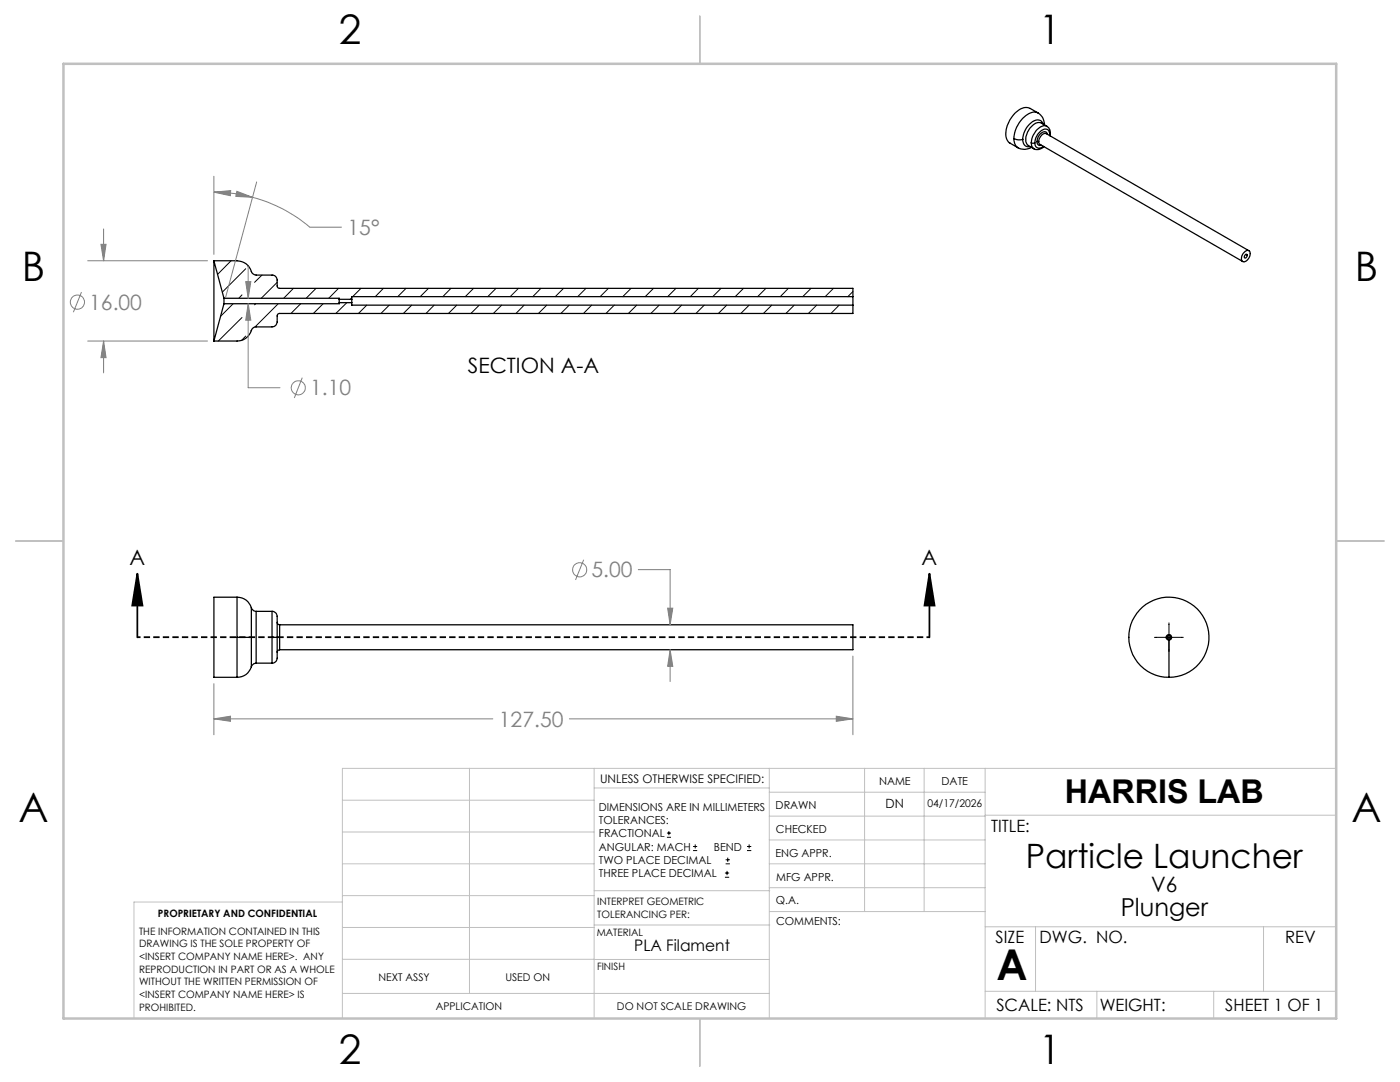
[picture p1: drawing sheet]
<svg xmlns="http://www.w3.org/2000/svg" width="279mm" height="216mm" viewBox="0 0 279 216" stroke-linecap="round" stroke-linejoin="round" font-family="sans-serif">
<g fill="none" stroke="#000" stroke-width=".25">
<path d="M202.4 27.7a2.28 2.28 0 0 0 1.7 .1M204.1 27.8a1.2 1.2 0 0 0 1.5 1.4M205.8 28.5h.7M205.8 28.5l.2 .7 .4 .5M205.8 29.4a2.56 2.56 0 0 1-2.6 .1M206.5 28.5a.95 .95 0 0 0 .6 1 .95 .95 0 0 0 1.1-.3M206.9 28.3h.4M206.9 28.3a.62 .62 0 0 0 .9 .7M207.2 22.5a2.69 2.69 0 0 1 1.3 2.4M207.2 22.5l-1.6-.9a2.87 2.87 0 0 0-3.3 1.3 5.3 5.3 0 0 0-1.4 4.9l.5 .7 1.8 1a2.01 2.01 0 0 1-.8-1.8M207.2 22.5a2.96 2.96 0 0 0-3.3 1.4 6.1 6.1 0 0 0-1.5 3.8M207.3 28.3l.1 .5 40.6 23.4"/>
<path d="M207.3 28.3a1.65 1.65 0 0 1 1.4-1.7l40.5 23.4M208.2 24.8a1.34 1.34 0 0 0-2.4-.3 4.5 4.5 0 0 0-1.7 3.3M208.3 29.3a1.69 1.69 0 0 1-1.9 .4M209 25.2a1.81 1.81 0 0 1 .6 1.9M209 25.2a2.19 2.19 0 0 0-2.6 1.5l-.4 .9-.2 .9M209 25.2l-1.2-.6a2.27 2.27 0 0 0-2.6 1.5 2.27 2.27 0 0 0 0 2.9l1.2 .7M209.1 26.8a.75 .75 0 0 0-.7-.5 .75 .75 0 0 0-.8 .4l-.4 .6-.3 1M209.5 27.1a.98 .98 0 0 0-.4-1.2 .98 .98 0 0 0-1.2 .1 3.5 3.5 0 0 0-1.4 2.5M42.7 52h4.6a3.2 3.2 0 0 1 3 2.5l.8 .4h3.2a1.02 1.02 0 0 1 1 1v1.3l.4 .3h114.5v1.7M42.7 52v16.1M42.7 52l2 7.5M44.7 59.5v1.1"/>
<path d="M44.7 59.5h23v.2M67.7 59.7v.7M67.7 59.7h2.5M70.2 59.7v.7M170.2 59.2v1.7M170.2 59.2h-100v.5M248.2 50.5a.76 .76 0 0 1 1.2-.3 1.58 1.58 0 0 1-1.4 2 1.24 1.24 0 0 1 .2-1.7zM248.6 50.8l.1-.1a.4 .4 0 0 1 .1 .5 .4 .4 0 0 1-.4 .2v-.3zM248.6 50.8l.3 .1M44.7 60.6l-2 7.5M67.7 60.4h2.5M67.7 60.4v.2h-23"/>
<path d="M70.2 60.4v.5h100M170.2 60.9v1.6h-114.5l-.4 .5v1.2a1.02 1.02 0 0 1-1 1h-3.2a1 1 0 0 0-.9 .7 2.98 2.98 0 0 1-2.9 2.2h-4.6M47.3 119.2a2.87 2.87 0 0 1 2.9 2.1M47.3 119.2h-4.6v15.9h4.6M47.3 119.2v8M47.3 127.2h2.9M47.3 127.2v7.9M50.2 133a2.87 2.87 0 0 1-2.9 2.1M50.2 121.3a1.14 1.14 0 0 0 .9 .7M50.2 127.2v5.8M50.2 121.3v5.9M51.1 132.3a1.14 1.14 0 0 0-.9 .7"/>
<path d="M51.1 122v10.3M51.1 122h3.2M51.1 132.3h3.2M54.3 122a1.24 1.24 0 0 1 1 1.6v3.6M54.3 127.2h1M54.3 127.2v5.1M54.3 122v5.2M55.3 127.2v3.8a1.12 1.12 0 0 1-1 1.3M55.3 124.2l.2 .3 .3 .2M55.3 127.2h.5M55.8 129.6l-.4 .3-.1 .3M55.8 124.7h114.4v4.9h-114.4"/>
<path d="M55.8 127.2v2.4M55.8 124.7v2.5M233.3 127.7v7.4"/>
<circle cx="233.3" cy="127.2" r=".55"/>
<circle cx="233.3" cy="127.2" r="8"/>
<circle cx="233.3" cy="127.2" r=".34"/>
</g>
<g fill="none" stroke="#000" stroke-width=".2">
<path d="M46.1 52l-2.7 2.8M48.3 58.8l-.6 .7M49 53.6l-4.6 4.7M49.6 53.1l-.1 .1M52.3 54.9l-1.5 1.4M55.3 56.3l-3.2 3.2M58.6 57.5l-2 2M63.1 57.5l-2 2M67.6 57.5l-2 2M70.2 59.4l-.3 .3M72 57.5l-1.6 1.7M76.5 57.5l-1.6 1.7"/>
<path d="M81 57.5l-1.6 1.7M85.5 57.5l-1.6 1.7M90 57.5l-1.6 1.7M94.5 57.5l-1.6 1.7M99 57.5l-1.7 1.7M103.5 57.5l-1.7 1.7M107.9 57.5l-1.6 1.7M112.5 57.5l-1.7 1.7M116.9 57.5l-1.6 1.7M121.4 57.5l-1.6 1.7M125.9 57.5l-1.6 1.7M130.4 57.5l-1.6 1.7"/>
<path d="M134.9 57.5l-1.7 1.7M139.4 57.5l-1.6 1.7M143.9 57.5l-1.7 1.7M148.4 57.5l-1.7 1.7M152.9 57.5l-1.7 1.7M157.3 57.5l-1.6 1.7M161.9 57.5l-1.7 1.7M166.3 57.5l-1.6 1.7M170.2 58.2l-1 1M46.5 60.6l-2.5 2.5M48.3 63.4l-4.7 4.7M49 67.1l-.8 .8"/>
<path d="M50.2 66l-.1 .1M51 60.6l-.2 .2M55.5 60.6l-4.6 4.7M60 60.6l-1.9 1.9M64.5 60.6l-2 1.9M69.2 60.4l-2.2 2.1M73.2 60.9l-1.7 1.6M77.7 60.9l-1.7 1.6M82.2 60.9l-1.7 1.6M86.6 60.9l-1.6 1.6M91.2 60.9l-1.7 1.6M95.6 60.9l-1.6 1.6"/>
<path d="M100.1 60.9l-1.6 1.6M104.6 60.9l-1.6 1.6M109.1 60.9l-1.6 1.6M113.6 60.9l-1.7 1.6M118.1 60.9l-1.6 1.6M122.6 60.9l-1.7 1.6M127.1 60.9l-1.7 1.6M131.6 60.9l-1.7 1.6M136 60.9l-1.6 1.6M140.5 60.9l-1.6 1.6M145 60.9l-1.6 1.6M149.5 60.9l-1.7 1.6"/>
<path d="M154 60.9l-1.6 1.6M158.5 60.9l-1.7 1.6M163 60.9l-1.7 1.6M167.5 60.9l-1.7 1.6M230.4 127.2h5.7M233.3 124.3v5.7M133.1 167.1h.8M133.1 166.2h.8M133.5 165.8v.9M138.3 169.7h.8M138.3 168.9h.8M138.7 168.5v.8"/>
<path d="M144.7 175h.8M144.7 174.2h.8M144.8 172.4h.9M144.8 171.6h.9M145.1 173.8v.8M145.2 171.1v.9M149.1 169.7h.8M149.1 168.9h.8M149.5 168.5v.8"/>
</g>
<g fill="none" stroke="#808080" stroke-width=".2">
<path d="M42.7 38.3l3.3-.3v1.1zM42.7 38.3h.8a28.8 28.8 0 0 1 6.9 1.1M42.7 35.2v15.6M47.3 38.2l3.1 1.2-3.3-.2zM50.4 39.4a28.4 28.4 0 0 1 11.4 5.9h6.4M51.2 36.3l-6.2 23.1M16.3 58.3l-1.7 4M17.5 52h23.9M20.1 48.8h1.1l-.5 3.2zM20.7 45.7v6.3M49 56.2h1.1l-.6 3.3zM49.5 53.2v6.3"/>
<path d="M17.5 68.1h23.9M20.7 68.1l.5 3.3h-1.1zM20.7 68.1v6.3M49.5 60.6l.6 3.3h-1.1zM49.5 60.6v16.8h6.4M60.3 75.4l-1.6 4M116.5 111.7l-1.6 4M127.4 113.7h6.3v11M42.7 136.4v10.2M133.2 121.4h1.1l-.6 3.3zM133.7 129.6l.6 3.4h-1.1zM133.7 129.6v6.4"/>
<path d="M170.2 130.9v15.7M42.7 143.4l3.3-.5v1zM42.7 143.4h55.7M113.6 143.4h56.6M166.9 142.9l3.3 .5-3.3 .5z"/>
<circle cx="15.4" cy="60.3" r="1.42"/>
<circle cx="59.5" cy="77.4" r="1.4"/>
<circle cx="115.7" cy="113.7" r="1.41"/>
</g>
<path d="M27.4 114.5l1 6.3h-2zM27.4 114.5v12.7M185.5 114.5l1 6.3h-2zM185.5 114.5v12.7" fill="none" stroke="#000" stroke-width=".35"/>
<path d="M185.5 127.1h-158.1" fill="none" stroke="#000" stroke-width=".35" stroke-dasharray="1.3 .6" stroke-dashoffset=".6" stroke-linecap="butt"/>
<g fill="none" stroke="#c0c0c0" stroke-width=".2">
<path d="M68.3 159.7h50.3M93.7 153.3v44.9M118.6 153.3v49.9M118.6 157.2h34.9M153.5 153.3v49.9M153.5 158.1h43.1M172.5 153.3v28.6M184.4 153.3v28.6M196.6 153.3v49.9M266.7 153.3h-198.4v49.9M68.3 178.7h50.3M68.3 172.4h50.3"/>
<path d="M68.3 166h50.3M68.3 180h-41.6v23.2M118.6 177.7h35M153.5 167.6h43.1M153.5 162.8h43.1M153.5 172.4h43.1M153.5 177.1h43.1M196.6 162.7h70.1M68.3 198.2h85.2M68.3 191.4l85.2 .1M68.3 185.1h50.3M118.6 184.6h35"/>
<path d="M153.6 181.9h43M196.6 197.8h70.1M196.6 184.9h70.1M206.7 184.9v12.9M218.9 197.8v5.4M242.2 197.8v5.4M252.2 184.9v12.9"/>
</g>
<path d="M139.7 3.2v9.5M3.1 107.9h9.6M266.7 107.9h9.5M139.7 203.2v9.6" fill="none" stroke="#c0c0c0" stroke-width=".25"/>
<path d="M12.7 12.7h254v190.5h-254z" fill="none" stroke="#c0c0c0" stroke-width=".5"/>
<path d="M185.5 114.5l1 6.3h-2zM27.4 114.5l1 6.3h-2z" fill="#000"/>
<path d="M42.7 143.4l3.3-.5v1zM166.9 142.9l3.3 .5-3.3 .5zM133.7 129.6l.6 3.4h-1.1zM133.2 121.4h1.1l-.6 3.3zM47.3 38.2l3.1 1.2-3.3-.2zM42.7 38.3l3.3-.3v1.1zM20.1 48.8h1.1l-.5 3.2zM20.7 68.1l.5 3.3h-1.1zM49.5 60.6l.6 3.3h-1.1zM49 56.2h1.1l-.6 3.3z" fill="#808080"/>
<text font-size="8.5" x="198.9" y="195.5">A</text>
<g font-size="8.1">
<text x="67.6" y="8.9">2</text>
<text x="207.3" y="8.9">1</text>
<text x="4.4" y="56.2">B</text>
<text x="270.4" y="56.2">B</text>
<text x="3.7" y="164.1">A</text>
<text x="269.7" y="164.1">A</text>
<text x="67.6" y="212.4">2</text>
<text x="207.3" y="212.4">1</text>
</g>
<text font-size="6.7" x="204.7" y="173.1">Particle Launcher</text>
<text font-size="6.5" x="212.5" y="160.2">HARRIS LAB</text>
<text font-size="4.9" x="223.7" y="182.7">Plunger</text>
<g font-size="4.2" fill="#808080">
<text x="69.4" y="46.9">15°</text>
<text x="17.8" y="61.8">16.00</text>
<text x="61.9" y="78.9">1.10</text>
<text x="118" y="115.2">5.00</text>
<text x="99.6" y="145">127.50</text>
</g>
<g font-size="4.2">
<text x="93.4" y="74.5">SECTION A-A</text>
<text x="25.8" y="112.7">A</text>
<text x="183.9" y="112.7">A</text>
<text x="229.8" y="177.9">V6</text>
</g>
<g font-size="3.4">
<text x="197.8" y="166">TITLE:</text>
<text x="198.7" y="188.1">SIZE</text>
<text x="207.5" y="188.1">DWG. NO.</text>
<text x="256.5" y="188.2">REV</text>
<text x="198.8" y="201.7">SCALE: NTS</text>
<text x="219.5" y="201.8">WEIGHT:</text>
<text x="244.5" y="201.7">SHEET 1 OF 1</text>
</g>
<text font-size="3.2" x="126.6" y="189.8">PLA Filament</text>
<text font-size="2.5" x="176.7" y="161.3">DN</text>
<text font-size="2.4" x="119.8" y="156.2">UNLESS OTHERWISE SPECIFIED:</text>
<g font-size="2.2">
<text x="119.5" y="161.8">DIMENSIONS ARE IN MILLIMETERS</text>
<text x="154.8" y="161.4">DRAWN</text>
<text x="175.4" y="156.6">NAME</text>
<text x="187.9" y="156.7">DATE</text>
<text x="119.5" y="164.4">TOLERANCES:</text>
<text x="119.5" y="167.1">FRACTIONAL</text>
<text x="154.9" y="166.3">CHECKED</text>
<text x="119.5" y="169.7">ANGULAR: MACH</text>
<text x="119.5" y="172.4">TWO PLACE DECIMAL</text>
<text x="142.5" y="169.7">BEND</text>
<text x="154.8" y="170.9">ENG APPR.</text>
<text x="119.5" y="175">THREE PLACE DECIMAL</text>
<text x="154.9" y="175.7">MFG APPR.</text>
<text x="154.9" y="180.4">Q.A.</text>
<text x="154.9" y="184.6">COMMENTS:</text>
</g>
<g font-size="2.1">
<text x="185.1" y="161.1">04/17/2026</text>
<text x="75.5" y="195.7">NEXT ASSY</text>
<text x="100.9" y="195.7">USED ON</text>
<text x="86.9" y="201.5">APPLICATION</text>
<text x="123.1" y="201.6">DO NOT SCALE DRAWING</text>
</g>
<g font-size="2">
<text x="31.5" y="182.9">PROPRIETARY AND CONFIDENTIAL</text>
<text x="119.2" y="180.6">INTERPRET GEOMETRIC</text>
<text x="119.2" y="183.1">TOLERANCING PER:</text>
<text x="27.8" y="186.5">THE INFORMATION CONTAINED IN THIS</text>
<text x="27.8" y="189">DRAWING IS THE SOLE PROPERTY OF</text>
<text x="27.8" y="191.6">&lt;INSERT COMPANY NAME HERE&gt;. ANY</text>
<text x="119.1" y="186.7">MATERIAL</text>
<text x="27.8" y="194.1">REPRODUCTION IN PART OR AS A WHOLE</text>
<text x="27.8" y="196.6">WITHOUT THE WRITTEN PERMISSION OF</text>
<text x="119.1" y="193.5">FINISH</text>
<text x="27.8" y="199.1">&lt;INSERT COMPANY NAME HERE&gt; IS</text>
<text x="27.8" y="201.7">PROHIBITED.</text>
</g>
</svg>
